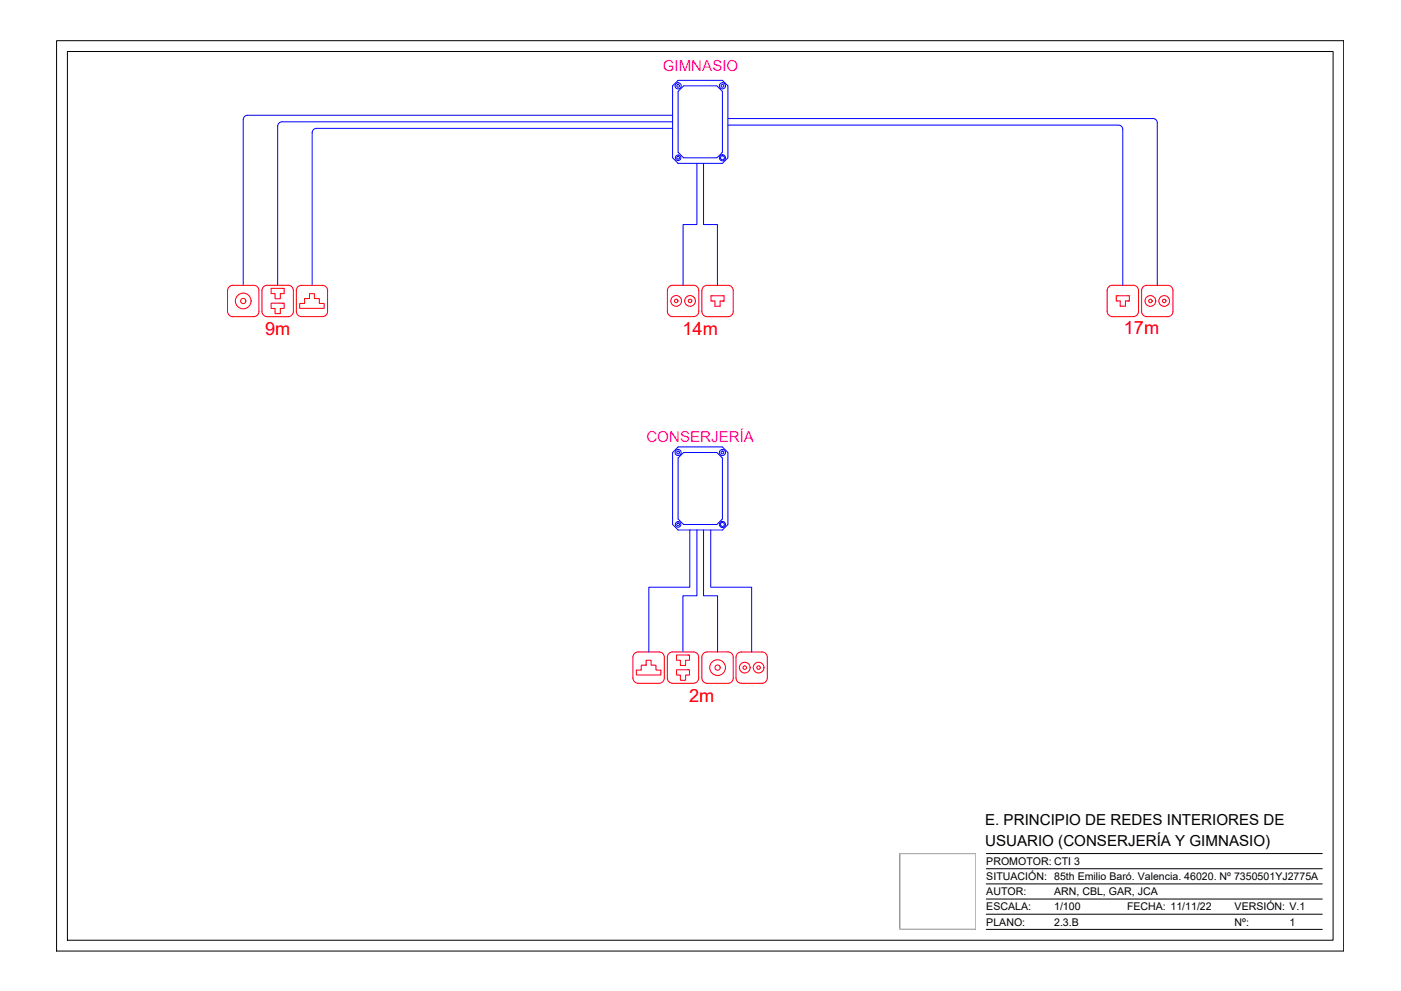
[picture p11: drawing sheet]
<svg xmlns="http://www.w3.org/2000/svg" width="594mm" height="420mm" viewBox="0 0 594 420" stroke-linecap="round" stroke-linejoin="round" font-family="sans-serif">
<!-- layer: CAJETIN -->
<path d="M24 17.3h545.9v385.9h-545.9zM569.9 17.3v385.9M28.6 21.8h536.7v376.8h-536.7zM381.5 361.9h32.1v32.1h-32.1zM418.2 374.8h142.5M418.2 368.3h142.5M418.2 361.9h142.5M418.2 394h142.5M418.2 387.6h142.5M418.2 381.2h142.5" fill="none" stroke="#000" stroke-width=".42"/>
<!-- layer: 0 -->
<path d="M381.5 361.9h32.1v32.1h-32.1z" fill="none" stroke="#bababa" stroke-width=".42"/>
<!-- layer: ICT_INTERNA -->
<g fill="none" stroke="#00f" stroke-width=".42">
<path d="M287.5 38.7l2.4-2.3h14.1l2.3 2.3v25.9l-2.3 2.3h-14.1l-2.4-2.3zM287.5 34.1h18.8l2.4 2.3v30.5l-2.4 2.4h-18.8l-2.3-2.4v-30.5zM117.7 53.5v67.4M285.2 54.4h-151l-.9 .3-.7 .6-.2 1v64.6M285.2 48.9h-180.7l-1.1 .9-.2 .9-.1 70.3M285.2 51.6h-165.6l-1.3 .6-.5 1.3M308.7 53l166.1 .1 1.1 .9 .2 .9v66M308.7 50.3h180.7l1.1 .9 .2 .9v68.9M295.5 69.3v25.9h-5.8v25.7M298.3 69.3v25.9h5.9v25.7M287.5 189.5h18.8l2.4 2.4v30.5l-2.4 2.3h-18.8l-2.3-2.3v-30.5zM289.9 191.9h14.1l2.3 2.3v25.8l-2.3 2.4h-14.1l-2.4-2.4v-25.8z"/>
<path d="M292.5 224.7v24.3h-17.4v27.4M295.5 224.7v27.9h-5.9v23.8M298.3 224.7v27.9h6v23.8M301.4 224.7v24.3h17.3v27.4"/>
<circle cx="287.5" cy="36.4" r="1.3"/>
<circle cx="287.5" cy="36.4" r=".58"/>
<circle cx="306.3" cy="36.4" r="1.3"/>
<circle cx="306.3" cy="36.4" r=".58"/>
<circle cx="287.5" cy="66.9" r="1.17"/>
<circle cx="287.5" cy="66.9" r=".58"/>
<circle cx="306.3" cy="66.9" r="1.3"/>
<circle cx="306.3" cy="66.9" r=".84"/>
<circle cx="287.5" cy="191.8" r="1.3"/>
<circle cx="287.5" cy="191.8" r=".58"/>
<circle cx="306.3" cy="191.8" r="1.3"/>
<circle cx="306.3" cy="191.8" r=".58"/>
<circle cx="287.5" cy="222.4" r="1.17"/>
<circle cx="287.5" cy="222.4" r=".58"/>
<circle cx="306.3" cy="222.4" r="1.3"/>
<circle cx="306.3" cy="222.4" r=".84"/>
</g>
<!-- layer: ICT_TOMAS -->
<g fill="none" stroke="#f00" stroke-width=".42">
<path d="M97.2 121.6l1.5-.6h8.9l1.6 .6 .6 1.6v8.8l-.6 1.6-1.6 .7h-8.9l-1.5-.7-.7-1.5v-8.9zM113.3 134.3h8.9M115 122.3h5.5v2.2h-1.6v2.2h-2.3v-2.2h-1.6zM115 128.5h5.5v2.3h-1.6v2.2h-2.3v-2.2h-1.6zM122.2 134.3l1.1-.3 1-1.4 .1-9.4-.3-1.2-.8-.8-1.1-.3h-8.9l-1.1 .3-1 1.4-.1 9.5 .6 1.5 1.6 .7M125.7 132v-8.8l.6-1.6 1.6-.6h8.8l1.1 .3 1 1.3 .1 9.4M125.7 132l.6 1.6 1.6 .6h9.4l1.3-1.1 .3-1.1M131.2 124.5h2.1v2.1h2.1v2.1h2.1v2h-10.4v-2h2.1v-2.1h2zM283 132l.1-9.4 1-1.4 1.1-.3h8.9l1.6 .7 .6 1.6v8.8M296.3 132l-.3 1.1-1.3 1.1h-9.5l-1.5-.6-.7-1.6M297.6 123.2v8.9M297.6 123.2l.7-1.6 1.5-.6h8.9l1.6 .6 .6 1.6-.1 9.4-1 1.4-1.1 .3"/>
<path d="M297.6 132l.7 1.6 1.5 .7M299.8 134.3h8.9M301.5 125.4h5.5v2.2h-1.6v2.2h-2.2v-2.2h-1.7zM306.5 127.6h.1M469.5 123.2v8.8M469.5 132l.6 1.6 1.6 .6M471.7 120.9h8.9l1.5 .7 .7 1.6v8.8M471.7 120.9l-1.6 .7-.6 1.6M473.3 125.4h5.6v2.2h-1.7v2.2h-2.2v-2.2h-1.7zM478.3 127.6h.1M482.8 132l-.3 1.1-1.3 1.1-9.5 .1M484.7 121.6l1.6-.6h8.9l1.5 .6 .7 1.6v8.8l-.7 1.6-1.5 .7h-8.9l-1.6-.7-.6-1.5v-8.9z"/>
<path d="M269 277l1.6-.6h8.9l1.5 .6 .7 1.6v8.9l-.7 1.5-1.5 .7h-8.9l-1.6-.7-.6-1.5v-8.9zM274 279.9h2.1v2.1h2.1v2.1h2v2.1h-10.4v-2.1h2.1v-2.1h2.1zM283.6 277.1l1.6-.7h8.9l1.5 .7 .7 1.5v8.9l-.7 1.5-1.5 .7h-8.9l-1.6-.7-.6-1.5v-8.9zM286.9 277.7h5.5v2.2h-1.7v2.2h-2.2v-2.2h-1.6zM297.6 278.6v8.9M297.6 278.6l.3-1.1 1.4-1 9.4-.1 1.6 .6 .6 1.6v8.9l-.3 1.1-.8 .8-1.1 .3h-8.9l-1.5-.6-.7-1.6M314.3 276.4h8.8M314.3 276.4l-1.5 .7-.7 1.5 .1 9.5 1 1.3 1.1 .3h8.8l1.2-.3 .8-.8 .3-1.1-.1-9.5-1-1.3-1.2-.3M286.9 284h5.5v2.2h-1.7v2.2h-2.2v-2.2h-1.6z"/>
<circle cx="103.1" cy="127.6" r="3.3"/>
<circle cx="103.1" cy="127.6" r="1.11"/>
<circle cx="286.7" cy="127.6" r="2.28"/>
<circle cx="286.7" cy="127.6" r=".75"/>
<circle cx="292.6" cy="127.6" r="2.28"/>
<circle cx="292.6" cy="127.6" r=".75"/>
<circle cx="487.8" cy="127.6" r="2.28"/>
<circle cx="487.8" cy="127.6" r=".75"/>
<circle cx="493.7" cy="127.6" r="2.28"/>
<circle cx="493.7" cy="127.6" r=".75"/>
<circle cx="304.3" cy="283.1" r="3.3"/>
<circle cx="304.3" cy="283.1" r="1.11"/>
<circle cx="315.8" cy="283.1" r="2.28"/>
<circle cx="315.8" cy="283.1" r=".75"/>
<circle cx="321.7" cy="283.1" r="2.28"/>
<circle cx="321.7" cy="283.1" r=".75"/>
</g>
<g font-size="7.7" fill="#f00">
<text x="112.4" y="141.8">9m</text>
<text x="289.4" y="142.1">14m</text>
<text x="476.6" y="141.6">17m</text>
<text x="292.3" y="297.6">2m</text>
</g>
<g font-size="6.4" fill="#f0f">
<text x="281" y="30">GIMNASIO</text>
<text x="274.1" y="187.6">CONSERJERÍA</text>
</g>
<g font-size="6.4">
<text x="417.7" y="349.8">E. PRINCIPIO DE REDES INTERIORES DE</text>
<text x="417.7" y="358.6">USUARIO (CONSERJERÍA Y GIMNASIO)</text>
</g>
<g font-size="4.5">
<text x="418.2" y="366.7">PROMOTOR: CTI 3</text>
<text x="418.2" y="373.1">SITUACIÓN: 85th Emilio Baró. Valencia. 46020. Nº 7350501YJ2775A</text>
<text x="418.2" y="379.6">AUTOR:</text>
<text x="447" y="379.6">ARN, CBL, GAR, JCA</text>
<text x="418.2" y="386">ESCALA:</text>
<text x="447" y="386">1/100</text>
<text x="477.9" y="386">FECHA: 11/11/22</text>
<text x="523.5" y="386">VERSIÓN: V.1</text>
<text x="418.2" y="392.4">PLANO:</text>
<text x="447" y="392.4">2.3.B</text>
<text x="523.5" y="392.4">Nº:</text>
<text x="546.8" y="392.5">1</text>
</g>
</svg>
